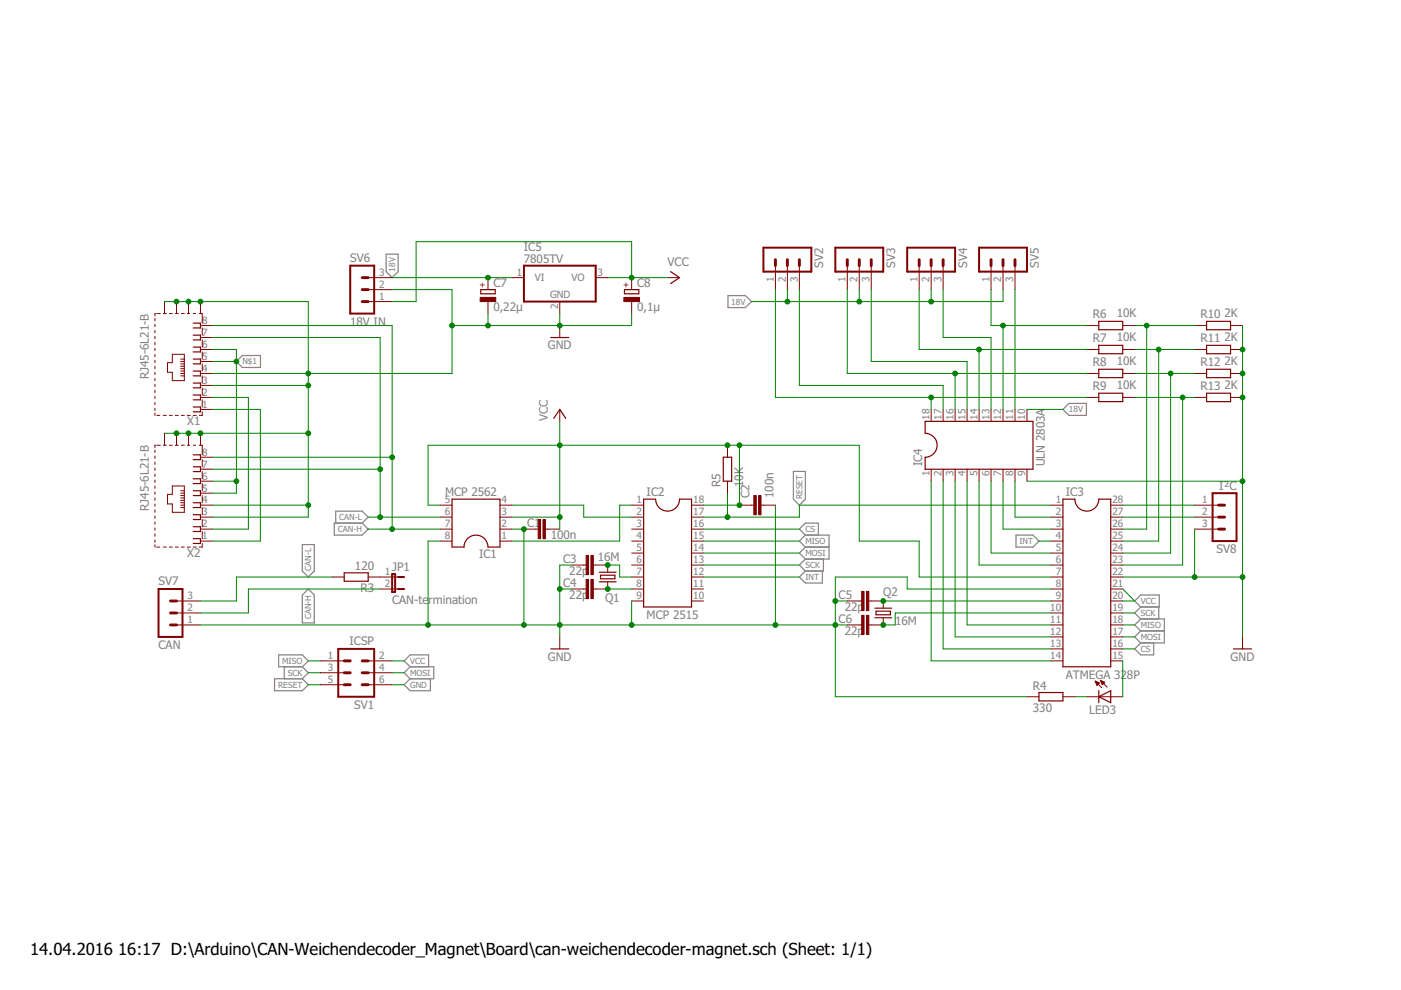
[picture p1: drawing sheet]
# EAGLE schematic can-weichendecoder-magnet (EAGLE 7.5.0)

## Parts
C1  100n  C2.5/2  [C2.5-2]
C2  100n  C2.5/2  [C2.5-2]
C3  22p  C2.5/2  [C2.5-2]
C4  22p  C2.5/2  [C2.5-2]
C5  22p  C2.5/2  [C2.5-2]
C6  22p  C2.5/2  [C2.5-2]
C7  0,22µ  CPOL-EUE2.5-6  [E2,5-6]
C8  0,1µ  CPOL-EUE2.5-6  [E2,5-6]
IC1  MCP 2562  DIL8S  [SOCKET-08]
IC2  MCP 2515  DIL18S  [SOCKET-18]
IC3  ATMEGA 328P  DIL28-3  [DIL28-3]
IC4  ULN 2803A  DIL18S  [SOCKET-18]
IC5  7805TV  [TO220V]
JP1  CAN-termination  JP1E  [JP1]
LED3  LED5MM  [LED5MM]
Q1  16M  CRYSTALHC49S  [HC49/S]
Q2  16M  CRYSTALHC49S  [HC49/S]
R3  120  R-EU_0207/10  [0207/10]
R4  330  R-EU_0207/10  [0207/10]
R5  10K  R-EU_0207/10  [0207/10]
R6  10K  R-EU_0207/10  [0207/10]
R7  10K  R-EU_0207/10  [0207/10]
R8  10K  R-EU_0207/10  [0207/10]
R9  10K  R-EU_0207/10  [0207/10]
R10  2K  R-EU_0207/10  [0207/10]
R11  2K  R-EU_0207/10  [0207/10]
R12  2K  R-EU_0207/10  [0207/10]
R13  2K  R-EU_0207/10  [0207/10]
SV1  ICSP  MA03-2  [MA03-2]
SV2  MA03-1  [MA03-1]
SV3  MA03-1  [MA03-1]
SV4  MA03-1  [MA03-1]
SV5  MA03-1  [MA03-1]
SV6  18V IN  MA03-1  [MA03-1]
SV7  CAN  MA03-1  [MA03-1]
SV8  I²C  MA03-1  [MA03-1]
X1  RJ45-6L21-B  [RJ45-SHIELD1]
X2  RJ45-6L21-B  [RJ45-SHIELD1]

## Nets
18V: C7.+ IC4.10 IC5.1(VI) SV2.2 SV3.2 SV4.2 SV5.2 SV6.3
CAN-H: IC1.7 JP1.2 SV7.2 X1.8 X2.8
CAN-L: IC1.6 R3.2 SV7.3 X1.7 X2.7
CS: IC2.16 IC3.16
GND: C1.1 C2.2 C3.1 C4.1 C5.1 C6.1 C7.- C8.- IC1.2 IC1.8 IC2.9 IC3.8 IC3.22 IC4.9 IC5.2(GND) R4.1 R10.2 R11.2 R12.2 R13.2 SV1.6 SV6.2 SV7.1 SV8.3 X1.3 X1.4 X1.S1(S) X1.S2(S) X1.S3(S) X1.S4(S) X2.3 X2.4 X2.S1(S) X2.S2(S) X2.S3(S) X2.S4(S)
INT: IC2.12 IC3.4
MISO: IC2.15 IC3.18 SV1.1
MOSI: IC2.14 IC3.17 SV1.4
N$1: X1.5 X1.6 X2.5 X2.6
N$2: IC1.4 IC2.2
N$3: X1.2 X2.2
N$4: C4.2 IC2.8 Q1.1
N$5: JP1.1 R3.1
N$6: C3.2 IC2.7 Q1.2
N$7: C5.2 IC3.9 Q2.2
N$8: C6.2 IC3.10 Q2.1
N$9: IC1.1 IC2.1
N$10: IC3.2 IC4.8
N$11: IC3.3 IC4.7
N$12: LED3.K(C) R4.2
N$13: IC3.15 LED3.A
N$14: IC3.5 IC4.6
N$15: IC3.6 IC4.5
N$16: IC3.11 IC4.4
N$17: IC3.12 IC4.3
N$18: IC3.13 IC4.2
N$19: IC3.14 IC4.1
N$20: IC4.18 R9.1 SV2.1
N$21: IC4.17 SV2.3
N$22: IC4.16 R8.1 SV3.1
N$23: IC4.15 SV3.3
N$24: IC4.14 R7.1 SV4.1
N$25: IC4.13 SV4.3
N$26: IC4.12 R6.1 SV5.1
N$27: IC4.11 SV5.3
N$28: IC3.26 R6.2 R10.1
N$29: IC3.25 R7.2 R11.1
N$30: IC3.24 R8.2 R12.1
N$31: IC3.23 R9.2 R13.1
N$32: X1.1 X2.1
N$33: IC3.28 SV8.1
N$34: IC3.27 SV8.2
RESET: IC2.17 IC3.1 R5.1 SV1.5
SCK: IC2.13 IC3.19 SV1.3
VCC: C1.2 C2.1 C8.+ IC1.3 IC1.5 IC2.18 IC3.7 IC3.20 IC3.21 IC5.3(VO) R5.2 SV1.2 SV6.1
Unconnected: IC2.3 IC2.4 IC2.5 IC2.6 IC2.10 IC2.11
